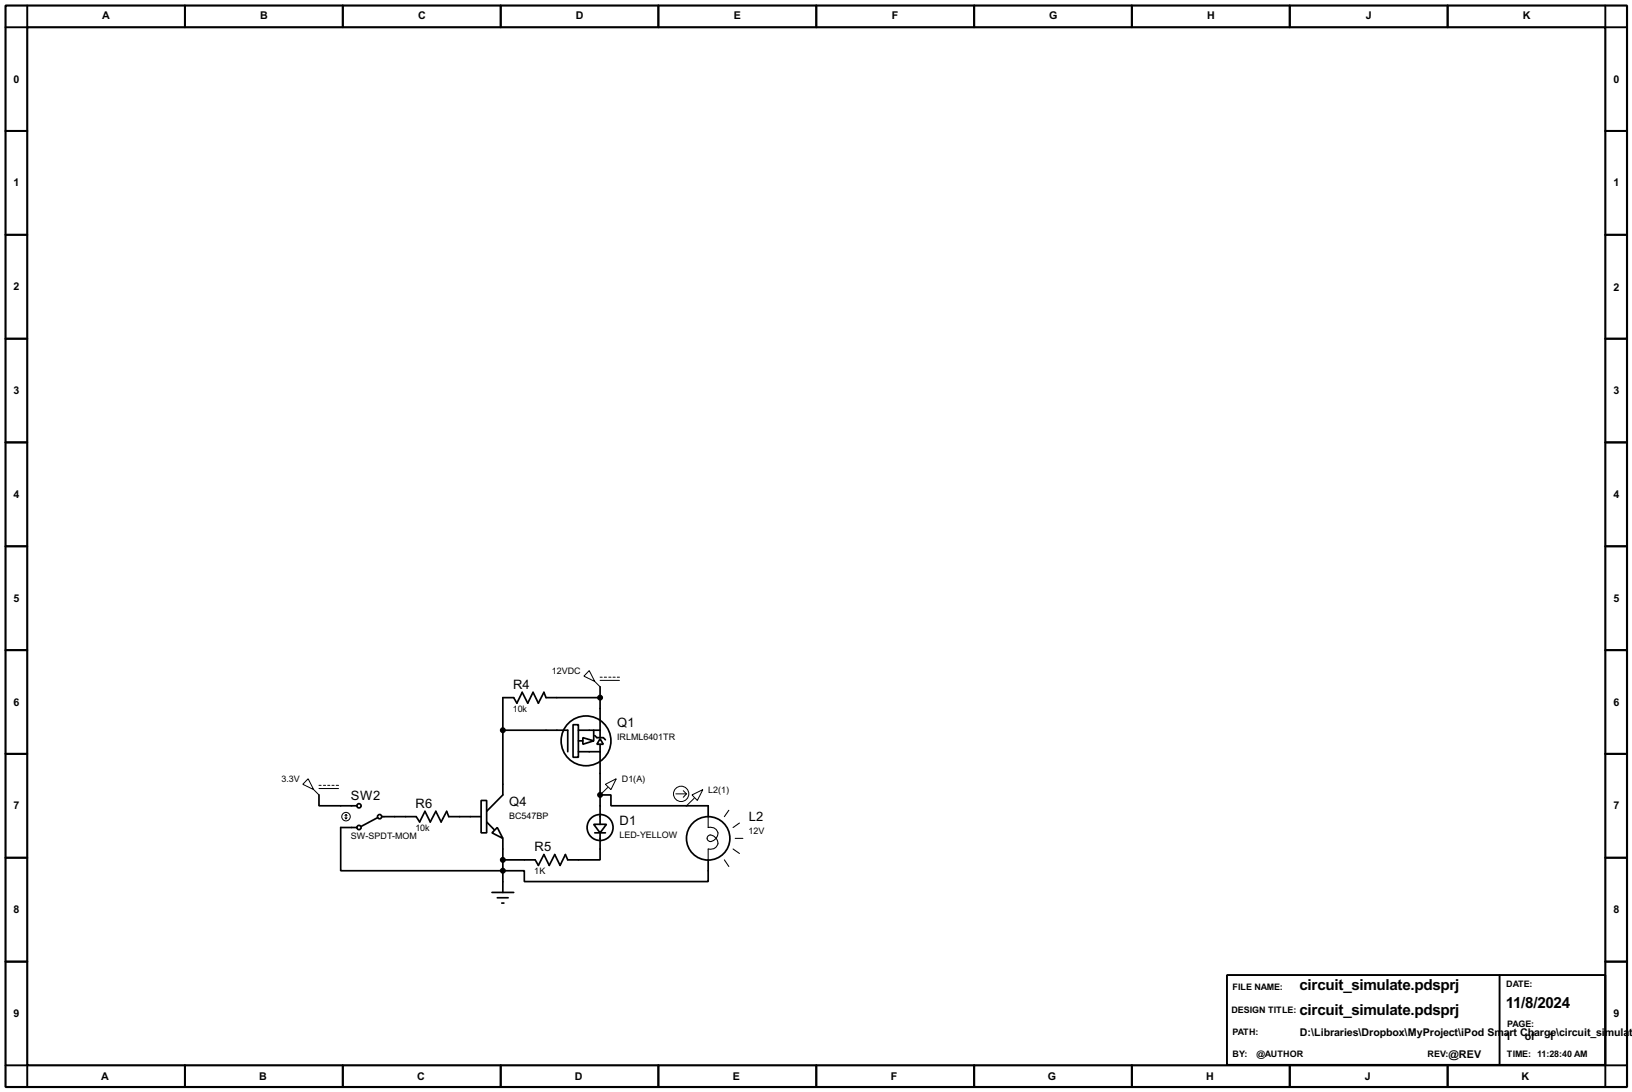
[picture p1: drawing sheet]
<svg xmlns="http://www.w3.org/2000/svg" width="383mm" height="256mm" viewBox="0 0 383 256" stroke-linecap="round" stroke-linejoin="round" font-family="sans-serif">
<path d="M1.3 1.3h381v254h-381zM6.4 6.4h370.8v243.8h-370.8z" fill="none" stroke="#000" stroke-width=".5"/>
<g fill="none" stroke="#000" stroke-width=".45">
<path d="M6.4 1.3v5.1h-5.1M43.5 1.3v5.1M80.6 1.3v5.1M117.7 1.3v5.1M154.7 1.3v5.1M191.8 1.3v5.1M228.9 1.3v5.1M266 1.3v5.1M303.1 1.3v5.1M340.2 1.3v5.1M377.2 1.3v5.1h5.1M1.3 30.8h5.1"/>
<path d="M377.2 30.8h5.1M1.3 55.2h5.1M377.2 55.2h5.1M1.3 79.6h5.1M377.2 79.6h5.1M1.3 103.9h5.1M377.2 103.9h5.1M1.3 128.3h5.1M377.2 128.3h5.1M1.3 152.7h5.1M377.2 152.7h5.1M1.3 177.1h5.1"/>
<path d="M377.2 177.1h5.1M1.3 201.5h5.1M377.2 201.5h5.1M1.3 225.9h5.1M288.3 229h88.9v21.1h-88.9zM352.4 229v21.1M377.2 225.9h5.1M1.3 250.2h5.1v5.1M43.5 250.2v5.1M80.6 250.2v5.1M117.7 250.2v5.1M154.7 250.2v5.1"/>
<path d="M191.8 250.2v5.1M228.9 250.2v5.1M266 250.2v5.1M303.1 250.2v5.1M340.2 250.2v5.1M382.3 250.2h-5.1v5.1"/>
</g>
<g fill="none" stroke="#000" stroke-width=".4">
<path d="M118.2 171.5h15.2v5.1M134.7 170.2h1.2v7.7h-1.2zM135.9 171.5h5.1M135.9 176.6h5.1M135.9 174h1.1M137 173.3l2.5 .7-2.5 .8zM139.5 171.5v2.5M139.8 172.8l.5 .5h1.5l.5 .5M141 173.5l.8 1.3h-1.5zM141 163.9h-12.7l-.5-1.3-1.3 2.6-1.2-2.6-1.3 2.6-1.3-2.6-1.2 2.6-.8-1.3h-2.5v22.8l-3.8 3.9M141 161.3v12M141 174.8v4.1"/>
<path d="M141 179.1v14.5M75 186.7v2.6h8.9M83.9 194.4h-3.8v10.1h43.1v2.6h43.2v-5.1M88.7 192.1l-3.8 2M89.7 191.8h8.1l.8 1.3 1.3-2.5 1.2 2.5 1.3-2.5 1.3 2.5 1.3-2.5 .5 1.2h7.6M113.1 188h1.3v7.6h-1.3zM114.4 193.1l1.7 1.8M115.6 195.6l1.3-1.2 1.3 2.5zM118.2 196.9v12.7M139.5 193.6h3l-1.5 2zM139.8 195.6h2.5M141 195.6v6.4h-7.6l-.5-1.3-1.3 2.6-1.2-2.6-1.3 2.6-1.3-2.6-1.3 2.6-.7-1.3h-7.6"/>
<path d="M141 186.7h2.6v2.6h22.8v2.5M115.6 209.6h5.1M116.9 210.9h2.5M117.9 212.1h.5"/>
<circle cx="137.7" cy="174" r="5.9"/>
<circle cx="84.3" cy="194.4" r=".5"/>
<circle cx="84.3" cy="189.3" r=".5"/>
<circle cx="89.2" cy="191.8" r=".5"/>
<circle cx="141" cy="194.4" r="3.1"/>
<circle cx="166.4" cy="196.9" r="5.1"/>
</g>
<circle cx="141" cy="186.7" r=".2" fill="#000"/>
<g fill="#000" stroke="#000" stroke-width=".4">
<circle cx="118.1" cy="171.5" r=".5"/>
<circle cx="141" cy="163.9" r=".5"/>
<circle cx="141" cy="186.7" r=".5"/>
<circle cx="118.1" cy="202" r=".5"/>
<circle cx="118.1" cy="204.5" r=".5"/>
</g>
<g fill="none" stroke="#000" stroke-width=".23">
<path d="M138.5 157.5l1.3 2.6-2.6-1.3zM141 159.1h.5M141 159.8h4.6M142 159.1h.5M143.1 159.1h.5M144.1 159.1h.5M145.1 159.1h.5M139.8 160.1l1.2 1.2M72.4 182.9l1.3 2.6-2.5-1.3zM73.7 185.5l1.3 1.2M75 184.5h.5M75 185.2h4.6"/>
<path d="M76 184.5h.5M77 184.5h.5M78 184.5h.5M79 184.5h.6M81.1 192.1l.2 .2M81.3 191.3v1M81.3 191.3l.3 .3M81.3 191.3l-.2 .3M81.6 192.1l-.3 .2M142.3 184.2l2.5-1.3-1.2 2.6zM142.8 185l-1.8 1.7M158.8 186.5h2.5"/>
<path d="M160.6 185.7l.7 .8M161.3 186.5l-.7 .8M162.6 186.7l2.6-1.2-1.3 2.5zM163.1 187.5l-1.8 1.8"/>
<circle cx="81.3" cy="191.8" r="1"/>
<circle cx="160" cy="186.5" r="1.8"/>
</g>
<path d="M166.4 191.8v2.6a1.69 1.69 0 0 1 2.2 1.1 1.69 1.69 0 0 1-1.4 2.1 .81 .81 0 0 1-1-1 .81 .81 0 0 1 1.4-.3 1.66 1.66 0 0 1 1 2.2 1.66 1.66 0 0 1-2.2 .9v2.6M171.3 190.3l-1.1 1.5M172.3 199.4l1.5 1.1M172.8 196.9h1.8M173.8 193.3l-1.5 1.1M170.2 202l1.1 1.5" fill="none" stroke="#000" stroke-width=".25"/>
<g font-size="4">
<text x="305.4" y="232.6">circuit_simulate.pdsprj</text>
<text x="305.4" y="238.4">circuit_simulate.pdsprj</text>
<text x="353.9" y="236.7">11/8/2024</text>
</g>
<g font-size="3.4">
<text x="120.6" y="161.8">R4</text>
<text x="145.1" y="170.7">Q1</text>
<text x="82.5" y="188">SW2</text>
<text x="97.7" y="189.8">R6</text>
<text x="119.7" y="189.3">Q4</text>
<text x="145.6" y="193.9">D1</text>
<text x="176" y="192.9">L2</text>
<text x="125.6" y="199.9">R5</text>
</g>
<g font-size="2.8">
<text x="24" y="4.5">A</text>
<text x="61.1" y="4.5">B</text>
<text x="98.2" y="4.5">C</text>
<text x="135.3" y="4.5">D</text>
<text x="172.4" y="4.5">E</text>
<text x="209.6" y="4.5">F</text>
<text x="246.5" y="4.5">G</text>
<text x="283.6" y="4.5">H</text>
<text x="320.9" y="4.5">J</text>
<text x="357.8" y="4.5">K</text>
<text x="3.2" y="19.4">0</text>
<text x="379.1" y="19.4">0</text>
<text x="3.2" y="43.8">1</text>
<text x="379.1" y="43.8">1</text>
<text x="3.2" y="68.2">2</text>
<text x="379.1" y="68.4">2</text>
<text x="3.2" y="92.6">3</text>
<text x="379.1" y="92.6">3</text>
<text x="3.2" y="117">4</text>
<text x="379.1" y="117">4</text>
<text x="3.2" y="141.4">5</text>
<text x="379.1" y="141.4">5</text>
<text x="3.2" y="165.8">6</text>
<text x="379.1" y="165.8">6</text>
<text x="3.2" y="190.1">7</text>
<text x="379.1" y="190.1">7</text>
<text x="3.2" y="214.5">8</text>
<text x="379.1" y="214.5">8</text>
<text x="3.2" y="238.9">9</text>
<text x="379.1" y="238.9">9</text>
<text x="305.4" y="243.3">D:\Libraries\Dropbox\MyProject\iPod Smart Charge\circuit_simula</text>
<text x="353.7" y="244.4">1</text>
<text x="358.3" y="244.4">of</text>
<text x="363.9" y="244.4">1</text>
<text x="382.8" y="243.3">t</text>
<text x="383.6" y="243.3">e</text>
<text x="340.4" y="248.4">@REV</text>
<text x="23.8" y="253.6">A</text>
<text x="60.9" y="253.6">B</text>
<text x="98" y="253.6">C</text>
<text x="135" y="253.6">D</text>
<text x="172.2" y="253.6">E</text>
<text x="209.3" y="253.6">F</text>
<text x="246.2" y="253.6">G</text>
<text x="283.4" y="253.6">H</text>
<text x="320.7" y="253.6">J</text>
<text x="357.5" y="253.6">K</text>
</g>
<g font-size="2.4">
<text x="129.7" y="158.2">12VDC</text>
<text x="120.5" y="167.3">10k</text>
<text x="145" y="173.7">IRLML6401TR</text>
<text x="66.2" y="183.6">3.3V</text>
<text x="146.1" y="183.6">D1(A)</text>
<text x="166.4" y="186.2">L2(1)</text>
<text x="82.4" y="197">SW-SPDT-MOM</text>
<text x="97.6" y="195.2">10k</text>
<text x="119.6" y="192.3">BC547BP</text>
<text x="145.5" y="196.8">LED-YELLOW</text>
<text x="175.9" y="195.9">12V</text>
<text x="125.6" y="205.4">1K</text>
<text x="289.6" y="232.4">FILE NAME:</text>
<text x="353.9" y="231.9">DATE:</text>
<text x="289.3" y="237.9">DESIGN TITLE:</text>
<text x="289.6" y="243.2">PATH:</text>
<text x="354.1" y="241.3">PAGE:</text>
<text x="289.6" y="248.2">BY:</text>
<text x="295.2" y="248.2">@AUTHOR</text>
<text x="335.4" y="248.3">REV:</text>
<text x="354.1" y="248.3">TIME: 11:28:40 AM</text>
</g>
</svg>
